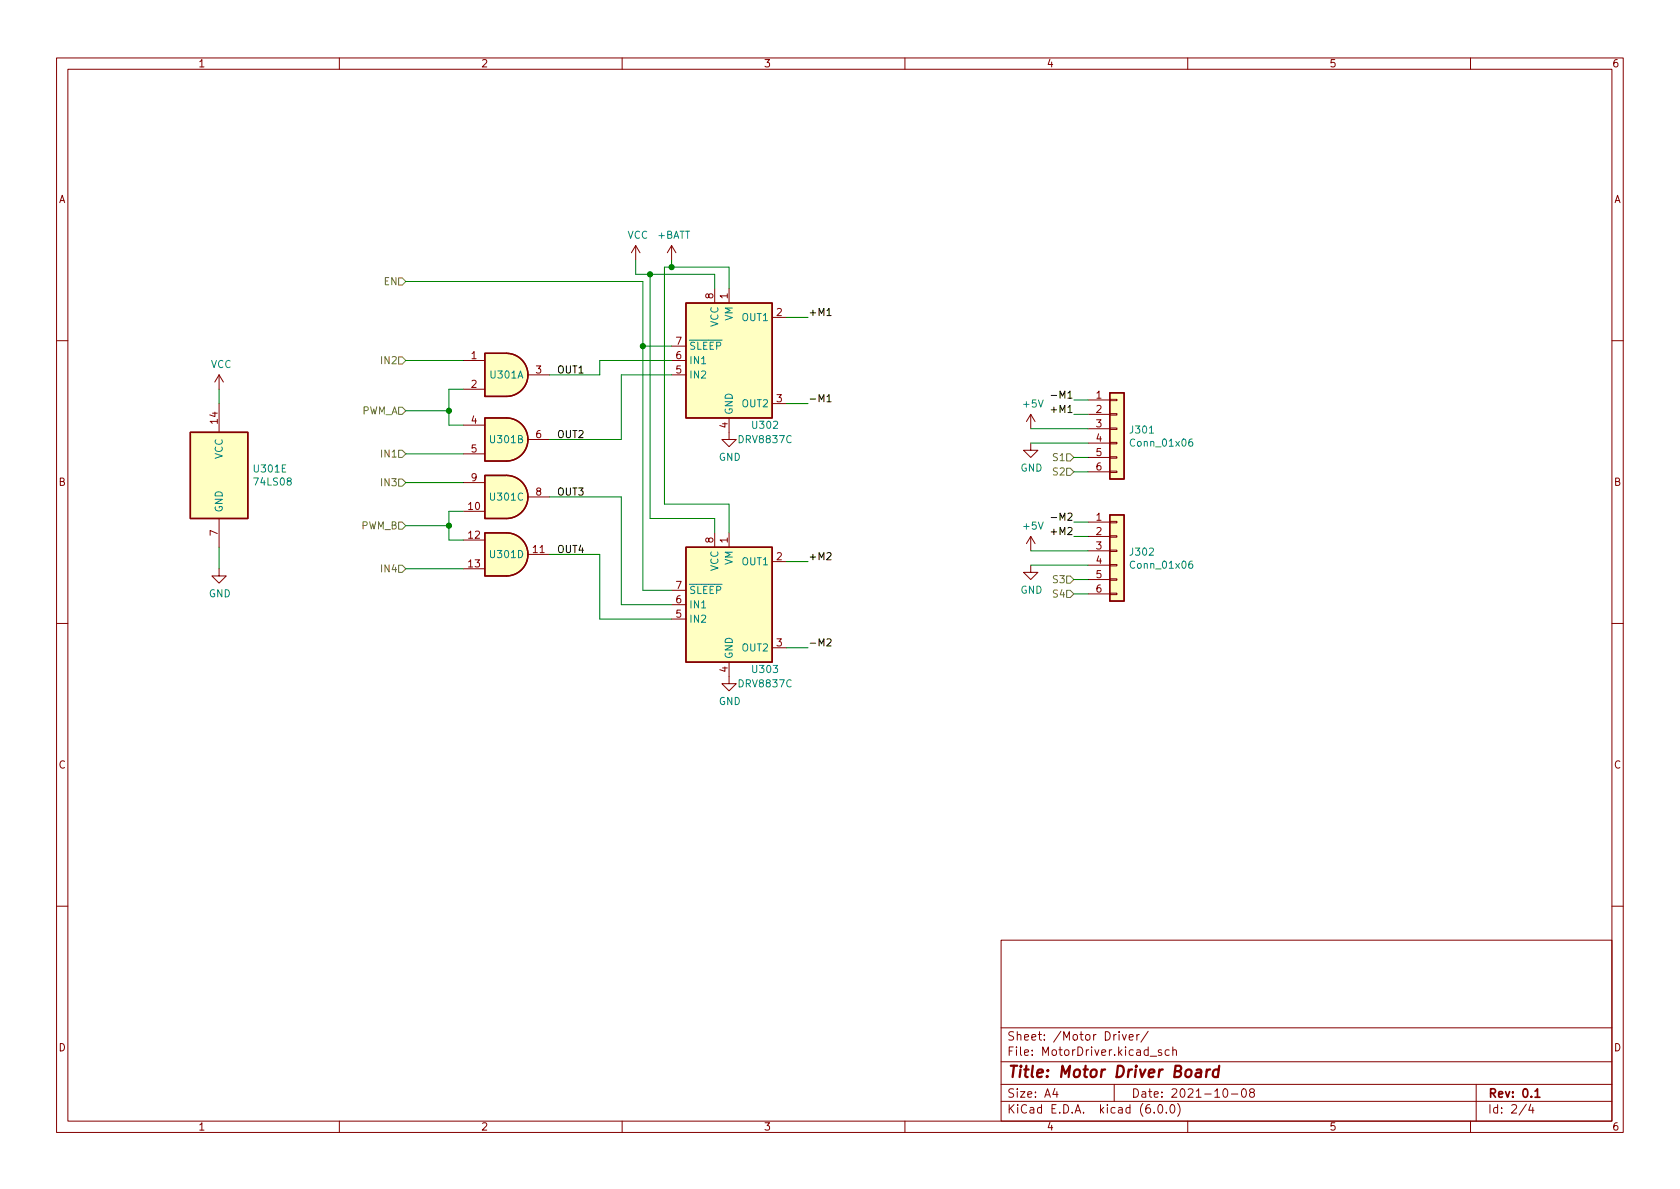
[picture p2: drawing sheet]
<svg xmlns="http://www.w3.org/2000/svg" width="297mm" height="210mm" viewBox="0 0 297 210" stroke-linecap="round" stroke-linejoin="round" font-family="sans-serif">
<g fill="none" stroke="#840000" stroke-width=".18">
<path d="M10 10.2h277v190.1h-277zM12 12.2h273v186.1h-273zM60 10.2v2M110 10.2v2M160 10.2v2M210 10.2v2M260 10.2v2M112.4 43.4l-.8 1.3M112.4 43.4v2.6M112.4 43.4l.8 1.3M118.7 43.4l-.7 1.3M118.7 43.4v2.6"/>
<path d="M118.7 43.4l.8 1.3M126.4 51v2.6M128.9 51v2.6M136.5 56.1h2.6M10 60.2h2M38.7 66.3l-.7 1.3M38.7 66.3v2.5M38.7 71.4v5M38.7 66.3l.8 1.3M81.9 63.7h3.8M81.9 75.2h3.8M81.9 68.8h3.8"/>
<path d="M93.3 66.3h3.9M93.3 77.7h3.9M118.7 66.3h2.6M118.7 63.7h2.6M118.7 61.2h2.6M128.9 73.9v3.8h1.3l-1.3 1.3-1.3-1.3h1.3M136.5 71.4h2.6M182.2 78.4v1.2h1.3l-1.3 1.3-1.2-1.3h1.2M182.2 73.3v2.5M182.2 73.3l-.7 1.2M182.2 73.3l.8 1.2M192.4 70.7h3.8"/>
<path d="M192.4 73.3h3.8M192.4 75.8h3.8M192.4 78.4h3.8M196.2 78.2h1.3v.3h-1.3zM196.2 75.7h1.3v.2h-1.3zM196.2 73.1h1.3v.3h-1.3zM196.2 70.6h1.3v.3h-1.3zM285 60.2h2M38.7 91.7v5.1M81.9 80.3h3.8M81.9 95.5h3.8M81.9 90.4h3.8"/>
<path d="M81.9 85.3h3.8M93.3 98h3.9M93.3 87.9h3.9M126.4 94.2v2.6M128.9 94.2v2.6M136.5 99.3h2.6M182.2 99.9v1.3h1.3l-1.3 1.3-1.2-1.3h1.2M182.2 94.9l-.7 1.2M182.2 94.9v2.5M182.2 94.9l.8 1.2M192.4 92.3h3.8M192.4 94.9h3.8"/>
<path d="M192.4 97.4h3.8M192.4 99.9h3.8M192.4 80.9h3.8M192.4 83.4h3.8M196.2 99.8h1.3v.3h-1.3zM196.2 97.3h1.3v.2h-1.3zM196.2 94.7h1.3v.3h-1.3zM196.2 92.2h1.3v.3h-1.3zM196.2 83.3h1.3v.3h-1.3zM196.2 80.8h1.3v.2h-1.3zM10 110.2h2M38.7 100.6v1.2h1.3l-1.3 1.3-1.2-1.3h1.2"/>
<path d="M81.9 100.6h3.8M118.7 109.5h2.6M118.7 106.9h2.6M118.7 104.4h2.6M128.9 117.1v3.8h1.3l-1.3 1.3-1.3-1.3h1.3M136.5 114.5h2.6M192.4 102.5h3.8M192.4 105h3.8M196.2 104.9h1.3v.3h-1.3zM196.2 102.4h1.3v.2h-1.3zM285 110.2h2M10 160.2h2"/>
<path d="M177 166.3h108v32h-108zM285 160.2h2M60 198.3v2M110 198.3v2M160 198.3v2M177 194.8h108M177 191.8h108M177 187.8h108M177 181.8h108M186.5 192.5l-.4 1h1M186.9 193v1M197 191.8v3"/>
<path d="M198.4 182.9l.4 1 .3-1M199.6 183.4l.8-.1-.1-.3-.4-.1-.3 .2 .1 .8h.6M201 182.9v1M201.4 182.9l-.3 .1-.1 .2M203 182.4l-1.3 1.9M203.4 186.8h1.1M204.1 196.7v.1M204.9 195.4l.2-.1a.81 .81 0 0 1 .6 .7 .81 .81 0 0 1-.3 .8h-.2a.81 .81 0 0 1-.6-.6 .81 .81 0 0 1 .3-.8zM205.4 185.7l-.4-.1-.2 .2 .1 .3 .5 .1v.4h-.6M206.2 196.7v.1M206.7 185.7l-.4-.1-.3 .3v.4l.1 .3h.6M207.1 195.4l.1-.1a.81 .81 0 0 1 .6 .7 .81 .81 0 0 1-.3 .8h-.1a.81 .81 0 0 1-.6-.6 .81 .81 0 0 1 .3-.8z"/>
<path d="M207.4 185.8l.2-.2 .3 .1 .1 .9M207.4 185.1v1.5M208.2 195.1a1.72 1.72 0 0 1 0 2.3M210 198.3v2M216.4 192.6l.2-.1a.81 .81 0 0 1 .6 .7 .81 .81 0 0 1-.3 .8h-.2a.81 .81 0 0 1-.6-.6 .81 .81 0 0 1 .3-.8zM217.7 193.5h1.2M219.7 192.6l.2-.1a.81 .81 0 0 1 .5 .7 .81 .81 0 0 1-.3 .8h-.1a.81 .81 0 0 1-.6-.6 .81 .81 0 0 1 .3-.8zM221.2 193.2l-.3-.3 .1-.2 .2-.2 .4 .1 .2 .2-.1 .2-.6 .2-.2 .3 .1 .4 .2 .1h.4l.2-.3-.1-.4-.2-.1M260 198.3v2M261 191.8v6.5M269.9 195.3l-1.3 1.9M270.6 195.3l-.3 1h.9"/>
<path d="M271 195.8v1"/>
</g>
<path d="M271.4 193l.4-.5v1.5M271.4 194h.9" fill="none" stroke="#840000" stroke-width=".3"/>
<path d="M211.6 189.2l.2-.1 .5 .1v1.3M212.4 189.6l-.7 .1a.4 .4 0 0 0-.3 .3 .4 .4 0 0 0 .2 .5l.7-.1M213.4 189.1l-.2 1.4M214 189.1l-.4 .1-.3 .3M215.5 189.2a.66 .66 0 0 0-1 .3l-.1 .6 .2 .3 .2 .1 .5-.1M215.6 188.5l-.3 2" fill="none" stroke="#840000" stroke-width=".4"/>
<g fill="#ffffc2" stroke="#ffffc2" stroke-width=".18">
<path d="M121.3 53.6h15.2v20.3h-15.2z"/>
<path d="M89.5 73.9a3.8 3.8 0 0 1 3.8 3.8 3.8 3.8 0 0 1-3.8 3.8z"/>
<path d="M85.7 73.9h3.8v7.6h-3.8z"/>
<path d="M89.5 62.5a3.8 3.8 0 0 1 3.8 3.8 3.8 3.8 0 0 1-3.8 3.8z"/>
<path d="M85.7 62.5h3.8v7.6h-3.8z"/>
<path d="M89.5 94.2a3.8 3.8 0 0 1 3.8 3.8 3.8 3.8 0 0 1-3.8 3.8z"/>
<path d="M85.7 94.2h3.8v7.6h-3.8z"/>
<path d="M89.5 84.1a3.8 3.8 0 0 1 3.8 3.8 3.8 3.8 0 0 1-3.8 3.8z"/>
<path d="M85.7 84.1h3.8v7.6h-3.8z"/>
<path d="M121.3 96.8h15.2v20.3h-15.2z"/>
<path d="M33.7 76.4h10.1v15.3h-10.1z"/>
<path d="M196.2 91.1h2.6v15.2h-2.6z"/>
<path d="M196.2 69.5h2.6v15.2h-2.6z"/>
</g>
<path d="M121.3 53.6h15.2v20.3h-15.2zM33.7 76.4h10.1v15.3h-10.1zM85.7 73.9h3.8a3.8 3.8 0 0 1 3.8 3.8 3.8 3.8 0 0 1-3.8 3.8h-3.8zM85.7 62.5h3.8a3.8 3.8 0 0 1 3.8 3.8 3.8 3.8 0 0 1-3.8 3.8h-3.8zM196.2 69.5h2.6v15.2h-2.6zM85.7 94.2h3.8a3.8 3.8 0 0 1 3.8 3.8 3.8 3.8 0 0 1-3.8 3.8h-3.8zM85.7 84.1h3.8a3.8 3.8 0 0 1 3.8 3.8 3.8 3.8 0 0 1-3.8 3.8h-3.8zM121.3 96.8h15.2v20.3h-15.2zM196.2 91.1h2.6v15.2h-2.6z" fill="none" stroke="#840000" stroke-width=".25"/>
<path d="M210.8 77.6l-.4 .1a.86 .86 0 0 0 0 1.2l.4-.1 .1-.4-.2-.3h-.3l-.2 .3M210.8 99.2l-.4 .1a.86 .86 0 0 0 0 1.2l.4-.1 .1-.5-.2-.2h-.3l-.2 .2" fill="none" stroke="#008484" stroke-width=".18"/>
<path d="M70.5 49.1h.6l.7 .7-.7 .6h-.6zM70.5 79.6h.6l.7 .7-.7 .6h-.6zM70.5 63.1h.6l.7 .6-.7 .7h-.6zM70.5 72h.6l.7 .6-.7 .7h-.6zM70.5 84.7h.6l.7 .6-.7 .7h-.6zM70.5 92.3h.6l.7 .7-.7 .6h-.6zM70.5 99.9h.6l.7 .7-.7 .6h-.6zM188.6 82.8h.6l.7 .6-.7 .7h-.6zM188.6 80.3h.6l.7 .6-.7 .6h-.6zM188.6 104.4h.6l.7 .6-.7 .7h-.6zM188.6 101.8h.6l.7 .7-.7 .6h-.6z" fill="none" stroke="#848400" stroke-width=".18"/>
<path d="M146.2 55.8h.7M146.2 70.1l.4-.3v1.2M146.2 71h.7M185.9 69.9h.9M146.2 97.8l.5-.1 .2 .4-.7 .9h.7M185.9 91.5h.9M146.2 113.1l.5-.1 .2 .3-.7 .9h.7" fill="none" stroke="#000" stroke-width=".18"/>
<g fill="none" stroke="#008400" stroke-width=".18">
<path d="M71.8 49.8h41.9v54.6h5M112.4 46v2.5h14v2.5M114.9 48.5v43.2h11.5v2.5M118.7 46v1.2M128.9 51v-3.8h-11.4v41.9h11.4v5.1M139.1 56.1h3.8M38.7 68.8v2.6M71.8 63.7h10.1M71.8 72.6h7.6M81.9 68.8h-2.5v6.4h2.5M113.7 61.2h5M118.7 63.7h-12.7v2.6h-8.8"/>
<path d="M118.7 66.3h-8.8v11.4h-12.7M139.1 71.4h3.8M182.2 75.8h10.2M182.2 78.4h10.2M189.9 73.3h2.5M189.9 70.7h2.5M38.7 96.8v3.8M71.8 93h7.6M71.8 85.3h10.1M71.8 80.3h10.1M81.9 90.4h-2.5v5.1h2.5M97.2 87.9h12.7v19h8.8"/>
<path d="M97.2 98h8.8v11.5h12.7M139.1 99.3h3.8M182.2 97.4h10.2M182.2 99.9h10.2M189.9 80.9h2.5M189.9 83.4h2.5M189.9 92.3h2.5M189.9 94.9h2.5M71.8 100.6h10.1M139.1 114.5h3.8M189.9 105h2.5M189.9 102.5h2.5"/>
</g>
<g fill="#008400" stroke="#008400" stroke-width=".18">
<circle cx="79.4" cy="93" r=".46"/>
<circle cx="79.4" cy="72.6" r=".46"/>
<circle cx="113.7" cy="61.2" r=".46"/>
<circle cx="118.7" cy="47.2" r=".46"/>
<circle cx="114.9" cy="48.5" r=".46"/>
</g>
<text font-size="2.8" fill="#840000" x="178" y="190.6">Title: Motor Driver Board</text>
<g font-size="2.1" fill="#840000">
<text x="178" y="184">Sheet: /Motor Driver/</text>
<text x="178" y="186.7">File: MotorDriver.kicad_sch</text>
<text x="178" y="196.9">KiCad E.D.A. kicad (6.0.0)</text>
<text x="178" y="194.1">Size: A4</text>
<text x="200" y="194.1">Date: 2021-10-08</text>
<text x="263" y="194.1">Rev: 0.1</text>
<text x="263" y="196.9">Id: 2/4</text>
</g>
<g font-size="1.8" fill="#840000">
<text x="35" y="11.9">1</text>
<text x="85" y="11.9">2</text>
<text x="135" y="11.9">3</text>
<text x="185" y="11.9">4</text>
<text x="235" y="11.9">5</text>
<text x="285" y="11.9">6</text>
<text x="10.3" y="35.9">A</text>
<text x="285.3" y="35.9">A</text>
<text x="126.1" y="52.8" transform="rotate(-90 126.1 52.8)">8</text>
<text x="128.7" y="52.8" transform="rotate(-90 128.7 52.8)">1</text>
<text x="137.3" y="55.9">2</text>
<text x="83.3" y="63.5">1</text>
<text x="119.5" y="63.5">6</text>
<text x="119.5" y="61">7</text>
<text x="83.3" y="68.6">2</text>
<text x="94.8" y="66">3</text>
<text x="119.5" y="66">5</text>
<text x="137.3" y="71.1">3</text>
<text x="193.8" y="70.5">1</text>
<text x="38.5" y="74.9" transform="rotate(-90 38.5 74.9)">14</text>
<text x="83.3" y="74.9">4</text>
<text x="94.8" y="77.5">6</text>
<text x="128.7" y="75.7" transform="rotate(-90 128.7 75.7)">4</text>
<text x="193.8" y="73">2</text>
<text x="193.8" y="75.6">3</text>
<text x="83.3" y="80">5</text>
<text x="193.8" y="78.1">4</text>
<text x="193.8" y="80.6">5</text>
<text x="193.8" y="83.2">6</text>
<text x="10.3" y="85.9">B</text>
<text x="83.3" y="85.1">9</text>
<text x="94.8" y="87.6">8</text>
<text x="285.3" y="85.9">B</text>
<text x="38.5" y="94.7" transform="rotate(-90 38.5 94.7)">7</text>
<text x="82.8" y="95.2">12</text>
<text x="82.8" y="90.2">10</text>
<text x="126.1" y="96" transform="rotate(-90 126.1 96)">8</text>
<text x="128.7" y="96" transform="rotate(-90 128.7 96)">1</text>
<text x="193.8" y="92.1">1</text>
<text x="193.8" y="94.6">2</text>
<text x="82.8" y="100.3">13</text>
<text x="94.3" y="97.8">11</text>
<text x="137.3" y="99.1">2</text>
<text x="193.8" y="97.1">3</text>
<text x="193.8" y="99.7">4</text>
<text x="119.5" y="106.7">6</text>
<text x="119.5" y="104.1">7</text>
<text x="193.8" y="102.2">5</text>
<text x="193.8" y="104.8">6</text>
<text x="119.5" y="109.2">5</text>
<text x="128.7" y="118.9" transform="rotate(-90 128.7 118.9)">4</text>
<text x="137.3" y="114.3">3</text>
<text x="10.3" y="135.9">C</text>
<text x="285.3" y="135.9">C</text>
<text x="10.3" y="185.9">D</text>
<text x="285.3" y="185.9">D</text>
<text x="35" y="199.9">1</text>
<text x="85" y="199.9">2</text>
<text x="135" y="199.9">3</text>
<text x="185" y="199.9">4</text>
<text x="235" y="199.9">5</text>
<text x="285" y="199.9">6</text>
</g>
<g font-size="1.8" fill="#008484">
<text x="110.9" y="42.2">VCC</text>
<text x="116.3" y="42.2">+BATT</text>
<text x="127" y="57.8" transform="rotate(-90 127 57.8)">VCC</text>
<text x="129.5" y="56.7" transform="rotate(-90 129.5 56.7)">VM</text>
<text x="131.3" y="56.8">OUT1</text>
<text x="37.2" y="65.1">VCC</text>
<text x="121.8" y="64.4">IN1</text>
<text x="121.8" y="61.8">~{SLEEP}</text>
<text x="86.8" y="66.9">U301A</text>
<text x="121.8" y="66.9">IN2</text>
<text x="129.5" y="73.4" transform="rotate(-90 129.5 73.4)">GND</text>
<text x="131.3" y="72">OUT2</text>
<text x="133.1" y="75.8">U302</text>
<text x="181" y="72.1">+5V</text>
<text x="199.9" y="76.7">J301</text>
<text x="39.4" y="81.2" transform="rotate(-90 39.4 81.2)">VCC</text>
<text x="45" y="83.5">U301E</text>
<text x="86.8" y="78.4">U301B</text>
<text x="127.1" y="81.5">GND</text>
<text x="130.8" y="78.4">DRV8837C</text>
<text x="180.4" y="83.4">GND</text>
<text x="200.2" y="79">Conn_01x06</text>
<text x="45.1" y="85.8">74LS08</text>
<text x="86.8" y="88.5">U301C</text>
<text x="39.4" y="90.7" transform="rotate(-90 39.4 90.7)">GND</text>
<text x="181" y="93.6">+5V</text>
<text x="86.8" y="98.7">U301D</text>
<text x="127" y="101" transform="rotate(-90 127 101)">VCC</text>
<text x="129.5" y="99.9" transform="rotate(-90 129.5 99.9)">VM</text>
<text x="131.3" y="99.9">OUT1</text>
<text x="199.9" y="98.2">J302</text>
<text x="200.2" y="100.6">Conn_01x06</text>
<text x="36.9" y="105.6">GND</text>
<text x="121.8" y="107.6">IN1</text>
<text x="121.8" y="105">~{SLEEP}</text>
<text x="180.4" y="105">GND</text>
<text x="121.8" y="110.1">IN2</text>
<text x="129.5" y="116.6" transform="rotate(-90 129.5 116.6)">GND</text>
<text x="131.3" y="115.2">OUT2</text>
<text x="133.1" y="119">U303</text>
<text x="127.1" y="124.7">GND</text>
<text x="130.8" y="121.5">DRV8837C</text>
</g>
<g font-size="1.8" fill="#848400">
<text x="67.9" y="50.4">EN</text>
<text x="67.6" y="64.4">IN2</text>
<text x="63.8" y="73.3">PWM_A</text>
<text x="67.6" y="80.9">IN1</text>
<text x="186.3" y="81.5">S1</text>
<text x="67.6" y="86">IN3</text>
<text x="186.3" y="84.1">S2</text>
<text x="63.8" y="93.6">PWM_B</text>
<text x="67.6" y="101.2">IN4</text>
<text x="186.3" y="105.7">S4</text>
<text x="186.3" y="103.1">S3</text>
</g>
<g font-size="1.8">
<text x="142.9" y="55.9">+M1</text>
<text x="98.4" y="66">OUT1</text>
<text x="142.9" y="71.1">-M1</text>
<text x="186.8" y="70.5">-M1</text>
<text x="98.4" y="77.5">OUT2</text>
<text x="186.4" y="73">+M1</text>
<text x="98.4" y="87.6">OUT3</text>
<text x="186.4" y="94.6">+M2</text>
<text x="186.8" y="92.1">-M2</text>
<text x="98.4" y="97.8">OUT4</text>
<text x="142.9" y="99">+M2</text>
<text x="142.9" y="114.3">-M2</text>
</g>
</svg>
